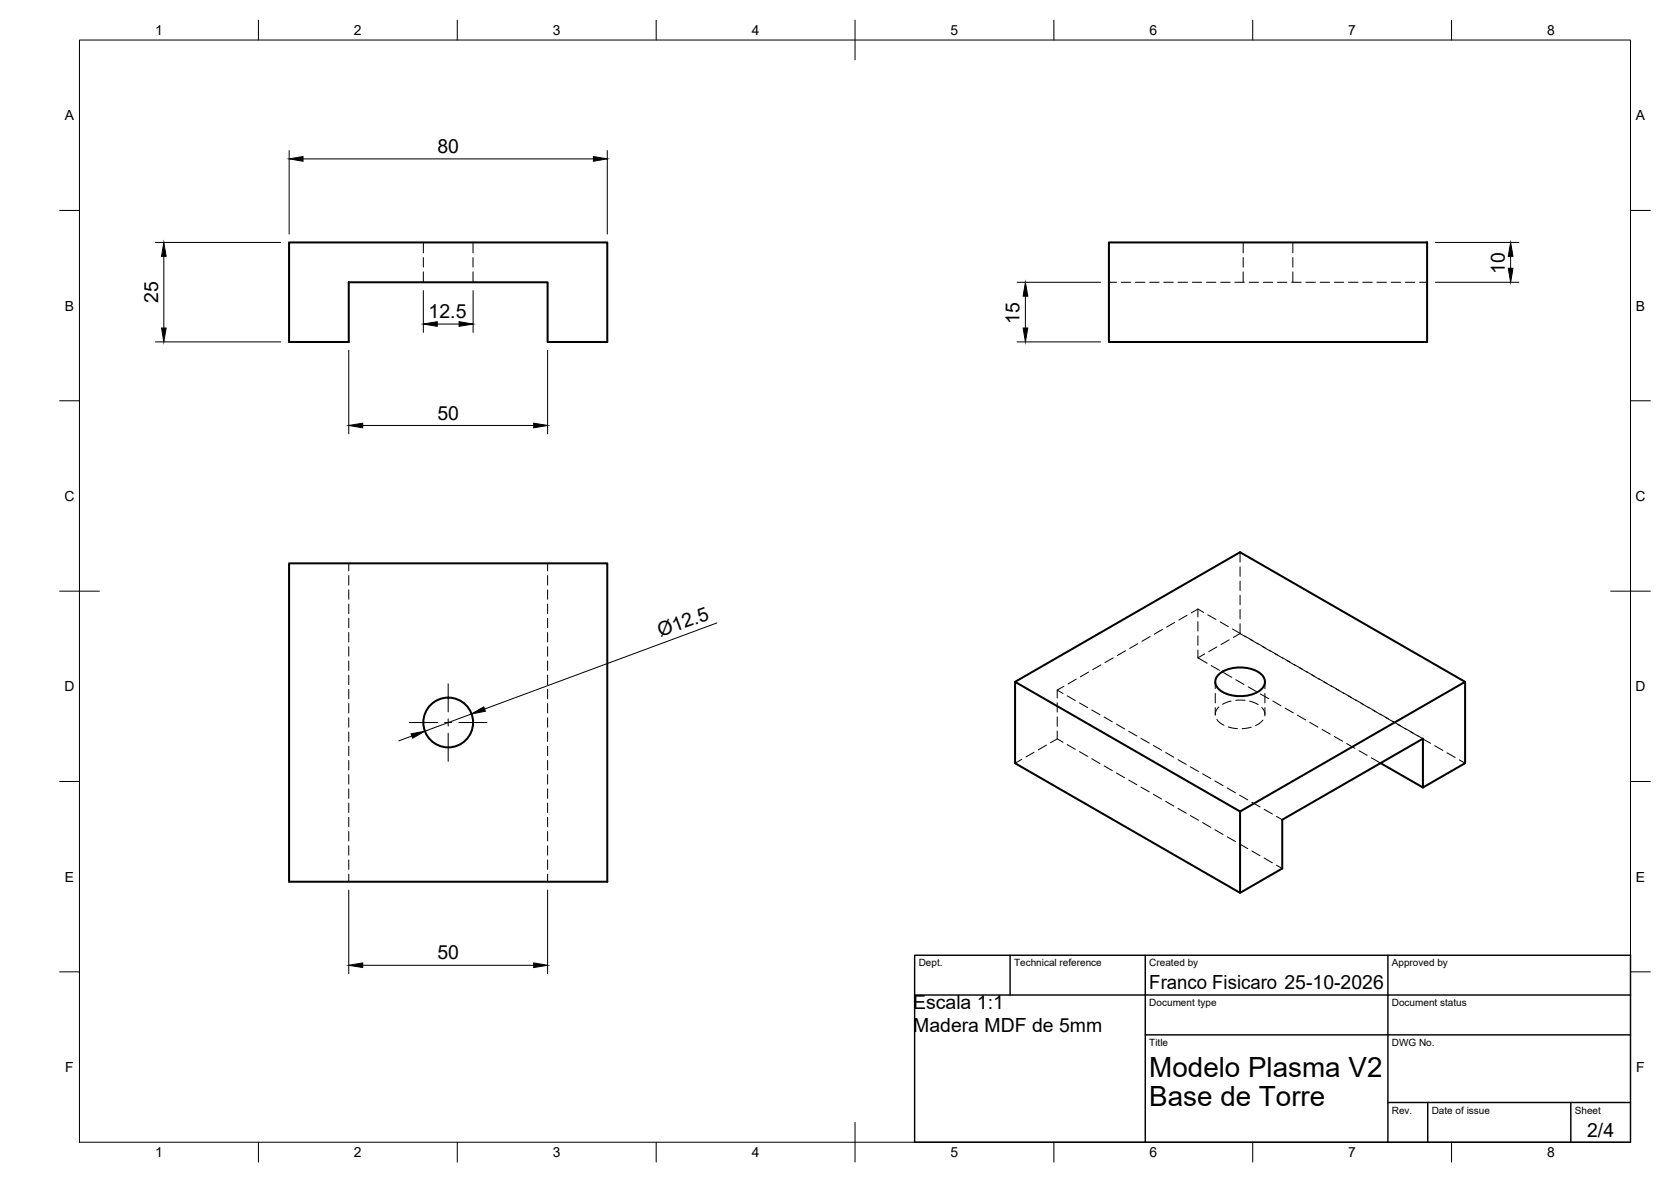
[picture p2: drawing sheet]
<svg xmlns="http://www.w3.org/2000/svg" width="420mm" height="297mm" viewBox="0 0 420 297" stroke-linecap="round" stroke-linejoin="round" font-family="sans-serif">
<!-- layer: Visible -->
<g fill="none" stroke="#000" stroke-width=".51">
<path d="M72.7 60.9h80v25h-15v-15h-50v15h-15zM278.8 60.9h80v25h-80zM72.7 141.6h80v80h-80zM255.2 171.4l56.6 32.5M306.7 169.3a9.3 9.3 0 0 1 10.3 0 2.6 2.6 0 0 1 1 2.5 2.6 2.6 0 0 1-1.8 2.1 9.5 9.5 0 0 1-9.5-.5 2.46 2.46 0 0 1 0-4.1zM368.4 171.4l-56.6-32.6-56.6 32.6v20.4l56.6 32.6 10.6-6.1v-12.3l35.4-20.4v12.3M347.1 191.8l10.7 6.1M357.8 197.9l10.6-6.1v-20.4l-56.6 32.5v20.5"/>
<circle cx="112.7" cy="181.6" r="6.3"/>
</g>
<!-- layer: Hidden -->
<g fill="none" stroke="#000" stroke-width=".25">
<path d="M106.4 60.9v2.6M106.4 64.7v2.4M106.4 68.3v2.6M118.9 60.9v2.6M118.9 64.7v2.4M118.9 68.3v2.6M278.8 70.9h1.9M281.9 70.9h2.4M285.5 70.9h2.4M289.1 70.9h2.3M292.6 70.9h2.4M296.2 70.9h2.4"/>
<path d="M299.8 70.9h2.4M303.4 70.9h2.3M306.9 70.9h2.4M310.5 70.9h2.4M312.6 60.9v2.6M312.6 64.7v2.4M312.6 68.3v2.6M314.1 70.9h2.3M317.6 70.9h2.4M321.2 70.9h2.4M324.8 70.9h2.4M325.1 60.9v2.6"/>
<path d="M325.1 64.7v2.4M325.1 68.3v2.6M328.4 70.9h2.4M331.9 70.9h2.4M335.5 70.9h2.4M339.1 70.9h2.4M342.6 70.9h2.4M346.2 70.9h2.4M349.8 70.9h2.4M353.4 70.9h2.3M356.9 70.9h1.9M311.8 138.8v2.5"/>
<path d="M87.7 141.6v1.9M87.7 144.7v2.4M87.7 148.2v2.4M87.7 151.8v2.4M87.7 155.4v2.4M87.7 158.9v2.4M137.7 141.6v1.9M137.7 144.7v2.4M137.7 148.2v2.4M137.7 151.8v2.4M137.7 155.4v2.4M137.7 158.9v2.4"/>
<path d="M289.2 160l-2.1 1.2M292.3 158.2l-2.1 1.2M295.4 156.4l-2.1 1.2M298.5 154.6l-2.1 1.2M301.2 153.1l1.5 .8M301.2 153.1v1.9M301.2 156.2v2.4M301.2 159.8v2.4M301.2 153.1l-1.7 .9M303.7 154.5l2.1 1.2M306.8 156.3l2 1.2M309.9 158.1l2 1.1"/>
<path d="M311.8 142.4v2.4M311.8 146v2.4M311.8 149.6v2.4M311.8 153.2v2.3M311.8 156.7v2.5M313 159.8l2 1.2M87.7 162.5v2.4M87.7 166.1v2.4M87.7 169.7v2.3M87.7 173.2v2.4M87.7 176.8v2.4M137.7 162.5v2.4"/>
<path d="M137.7 166.1v2.4M137.7 169.7v2.3M137.7 173.2v2.4M137.7 176.8v2.4M265.8 173.4v2M265.8 176.6v2.4M265.8 173.4l1.5 .9M267.5 172.5l-1.7 .9M268.3 174.9l2.1 1.2M270.6 170.7l-2 1.2M271.4 176.6l2.1 1.2M273.7 168.9l-2 1.2"/>
<path d="M274.5 178.4l2.1 1.2M276.8 167.1l-2.1 1.2M279.9 165.3l-2.1 1.2M283 163.5l-2.1 1.2M286.1 161.8l-2.1 1.1M301.2 165.3l2.3 1.4M301.2 163.4v1.9M302.9 164.3l-1.7 1M304.5 167.3l2.1 1.2M305.6 171.4v1.7M305.6 174.3v2.3M305.6 177.8v1.7"/>
<path d="M306 162.6l-2.1 1.2M306.5 177.7l-.8 1.1-.1 .9M307.7 169l2 1.2M309.1 160.8l-2.1 1.2M309.6 176.2l-2.2 .8M310.7 176h2.4M310.7 170.8l2.1 1.2M313.3 160l-1.5-.8-1.7 1M313.8 172.6l2.1 1.2M314.2 176.2l2.2 .9M314.3 160.6l2.1 1.2M316.1 161.6l2 1.2"/>
<path d="M316.9 174.4l2.1 1.2M317.3 177.8l.5 .8 .2 1.3M317.4 162.4l2 1.2M318.1 171.4v1.7M318.1 174.3v2.3M318.1 177.8v1.7M319.2 163.4l2 1.2M320 176.2l2.1 1.2M320.5 164.2l2.1 1.2M322.3 165.2l2 1.2M323.1 178l2.1 1.1M323.6 166l2 1.2"/>
<path d="M325.4 167l2 1.2M326.2 179.7l2.1 1.2M326.7 167.8l2 1.2M328.5 168.7l2 1.3M329.8 169.6l2 1.2M331.6 170.5l2 1.2M332.9 171.4l3.8 2.1M336 173.1l2 1.2M337.7 174.1l2.1 1.2M339.1 174.9l3.8 2.2M342.2 176.7l2 1.2M343.9 177.7l2.1 1.2"/>
<path d="M345.2 178.5l2.1 1.2M347 179.5l2.1 1.1M87.7 180.4v2.4M87.7 184v2.3M87.7 187.5v2.4M87.7 191.1v2.4M87.7 194.7v2.3M87.7 198.3v2.3M137.7 180.4v2.4M137.7 184v2.3M137.7 187.5v2.4M137.7 191.1v2.4"/>
<path d="M137.7 194.7v2.3M137.7 198.3v2.3M256.9 190.8l-1.7 1M260 189l-2 1.2M263.1 187.2l-2.1 1.3M265.8 185.7l1.5 .8M265.8 180.2v2.3M265.8 183.7v2M265.8 185.7l-1.7 1M268.3 187.1l2.1 1.2M271.4 188.9l2.1 1.2M274.5 190.7l2.1 1.2"/>
<path d="M277.6 192.5l2.1 1.2M277.6 180.2l2.1 1.2M280.7 194.3l2.1 1.1M280.7 182l2.1 1.2M283.8 196l2.1 1.2M283.8 183.8l2.1 1.2M286.9 197.8l2.1 1.2M286.9 185.6l2.1 1.1M290 199.6l2.1 1.2M290 187.3l2.1 1.2M293.1 189.1l2 1.2M296.2 190.9l2.1 1.2"/>
<path d="M299.3 192.7l2 1.2M302.4 194.5l2 1.2M305.5 196.2l2 1.2M306 180.8l.7 .8 1.1 .7M308.6 198l2 1.2M308.8 182.7l2.3 .4M311.7 199.8l2 1.2M314.6 182.7l-2.3 .4M317.5 181l-.8 .8-1 .5M329.3 181.5l2.1 1.2M332.4 183.3l2.1 1.2M335.5 185.1l2.1 1.2"/>
<path d="M338.6 186.9l2.1 1.2M341.7 188.6l2.1 1.2M344.8 190.4l2.3 1.4M348.3 180.3l3.9 2.1M351.5 182l2 1.2M353.2 183l2.1 1.2M354.5 183.8l2.1 1.2M356.3 184.8l1.5 .8M357.6 185.6l2.1 1.2M360.7 187.4l2.1 1.2M363.8 189.2l2.1 1.2M366.9 191l1.5 .8"/>
<path d="M87.7 201.8v2.4M87.7 205.4v2.4M87.7 209v2.3M87.7 212.5v2.4M87.7 216.1v2.4M87.7 219.7v1.9M137.7 201.8v2.4M137.7 205.4v2.4M137.7 209v2.3M137.7 212.5v2.4M137.7 216.1v2.4M137.7 219.7v1.9"/>
<path d="M293.1 201.4l2 1.2M296.2 203.2l2.1 1.2M299.3 204.9l2 1.2M302.4 206.7l2 1.2M305.5 208.5l2 1.2M308.6 210.3l2 1.2M311.7 212.1l2 1.2M314.8 213.9l2 1.1M314.8 201.6l2 1.2M317.9 215.6l2 1.2M317.9 203.4l2 1.2M321 217.4l1.4 .9"/>
<path d="M321 205.2l1.4 .8"/>
</g>
<!-- layer: BORDER -->
<g fill="none" stroke="#000" stroke-width=".25">
<path d="M20 10.1h390v276.9h-390zM65 5.1v5M115 5.1v5M165 5.1v5M215 5.1v10M265 5.1v5M315 5.1v5M365 5.1v5M15 52.9h5M410 52.9h5M15 100.7h5M410 100.7h5"/>
<path d="M15 148.6h10M405 148.6h10M15 196.4h5M410 196.4h5M15 244.2h5M410 244.2h5M65 287v5M115 287v5M165 287v5M215 282.1v9.9M265 287v5M315 287v5"/>
<path d="M365 287v5"/>
</g>
<!-- layer: TITLEBLOCK -->
<path d="M230 240.1h180v46.9h-180zM230 250h180M254 240.1v9.9M288 240.1v46.9M349 240.1v46.9M288 260.1h122M349 277.1h61M359 277.1v9.9M395 277.1v9.9" fill="none" stroke="#000" stroke-width=".36"/>
<!-- layer: Smart Centers -->
<path d="M112.7 171.8v7.1M103 181.6h7M111.8 181.6h1.8M112.7 180.7v1.8M112.7 184.3v7M115.4 181.6h7" fill="none" stroke="#000" stroke-width=".25"/>
<!-- layer: FD_Dimensions -->
<g fill="none" stroke="#000" stroke-width=".25">
<path d="M72.7 37.8v21M76.2 39.9h73M152.7 37.8v21M39.1 60.9h31.5M41.2 64.4v18M106.4 73v10.5M119 73v10.5M255.7 70.9h21M257.8 74.4v8M360.9 60.9h21M360.9 70.9h21M379.8 64.4v3"/>
<path d="M39.1 85.9h31.5M87.7 88v21M109.9 81.4h5.5M137.7 88v21M255.7 85.9h21M91.2 106.9h43M180.2 156.6l-58.4 21.6M118.6 179.4l-11.8 4.4M103.5 185l-3.2 1.2M87.7 223.7v21M137.7 223.7v21M91.2 242.6h43"/>
</g>
<g fill="#000" stroke="#000" stroke-width=".25">
<path d="M72.7 39.9l3.5-.6v1.2zM149.2 39.3l3.5 .6-3.5 .6zM41.2 60.9l.6 3.5h-1.2zM257.8 70.9l.6 3.5h-1.1zM379.8 60.9l.6 3.5h-1.2zM379.2 67.4h1.2l-.6 3.5zM40.6 82.4h1.2l-.6 3.5zM106.4 81.4l3.5-.6v1.2zM115.4 80.8l3.6 .6-3.6 .6zM257.3 82.4h1.1l-.6 3.5zM87.7 106.9l3.5-.6v1.2zM134.2 106.3l3.5 .6-3.5 .6z"/>
<path d="M118.6 179.4l3-1.8 .4 1.1zM103.4 184.4l3.4-.6-3 1.7zM87.7 242.6l3.5-.6v1.1zM134.2 242l3.5 .6-3.5 .5z"/>
</g>
<g font-size="7">
<text x="289" y="270.6">Modelo Plasma V2</text>
<text x="289" y="278.1">Base de Torre</text>
</g>
<g font-size="4.9">
<text x="110" y="38.5">80</text>
<text x="378.4" y="68.8" transform="rotate(-90 378.4 68.8)">10</text>
<text x="39.7" y="76.1" transform="rotate(-90 39.7 76.1)">25</text>
<text x="107.8" y="80">12.5</text>
<text x="256.4" y="81.3" transform="rotate(-90 256.4 81.3)">15</text>
<text x="110" y="105.5">50</text>
<text x="166.1" y="160.2" transform="rotate(-20 166.1 160.2)">Ø12.5</text>
<text x="110" y="241.1">50</text>
<text x="289" y="248.5">Franco Fisicaro 25-10-2026</text>
<text x="229.6" y="253.6">Escala 1:1</text>
<text x="229.6" y="259.4">Madera MDF de 5mm</text>
<text x="399.1" y="285.7">2/4</text>
</g>
<g font-size="3.5">
<text x="39" y="8.8">1</text>
<text x="89" y="8.8">2</text>
<text x="139" y="8.8">3</text>
<text x="189" y="8.8">4</text>
<text x="239" y="8.8">5</text>
<text x="289" y="8.8">6</text>
<text x="339" y="8.8">7</text>
<text x="389" y="8.8">8</text>
<text x="16.3" y="30.2">A</text>
<text x="411.3" y="30.2">A</text>
<text x="16.3" y="78">B</text>
<text x="411.3" y="78">B</text>
<text x="16.2" y="125.9">C</text>
<text x="411.2" y="125.9">C</text>
<text x="16.2" y="173.7">D</text>
<text x="411.2" y="173.7">D</text>
<text x="16.3" y="221.6">E</text>
<text x="411.3" y="221.6">E</text>
<text x="16.4" y="269.4">F</text>
<text x="411.4" y="269.4">F</text>
<text x="39" y="290.8">1</text>
<text x="89" y="290.8">2</text>
<text x="139" y="290.8">3</text>
<text x="189" y="290.8">4</text>
<text x="239" y="290.8">5</text>
<text x="289" y="290.8">6</text>
<text x="339" y="290.8">7</text>
<text x="389" y="290.8">8</text>
</g>
<g font-size="2.5">
<text x="231" y="242.9">Dept.</text>
<text x="255" y="242.9">Technical reference</text>
<text x="289" y="242.9">Created by</text>
<text x="350" y="242.9">Approved by</text>
<text x="289" y="252.8">Document type</text>
<text x="350" y="252.8">Document status</text>
<text x="289" y="262.9">Title</text>
<text x="350" y="262.9">DWG No.</text>
<text x="350" y="279.9">Rev.</text>
<text x="360" y="279.9">Date of issue</text>
<text x="396" y="279.9">Sheet</text>
</g>
</svg>
